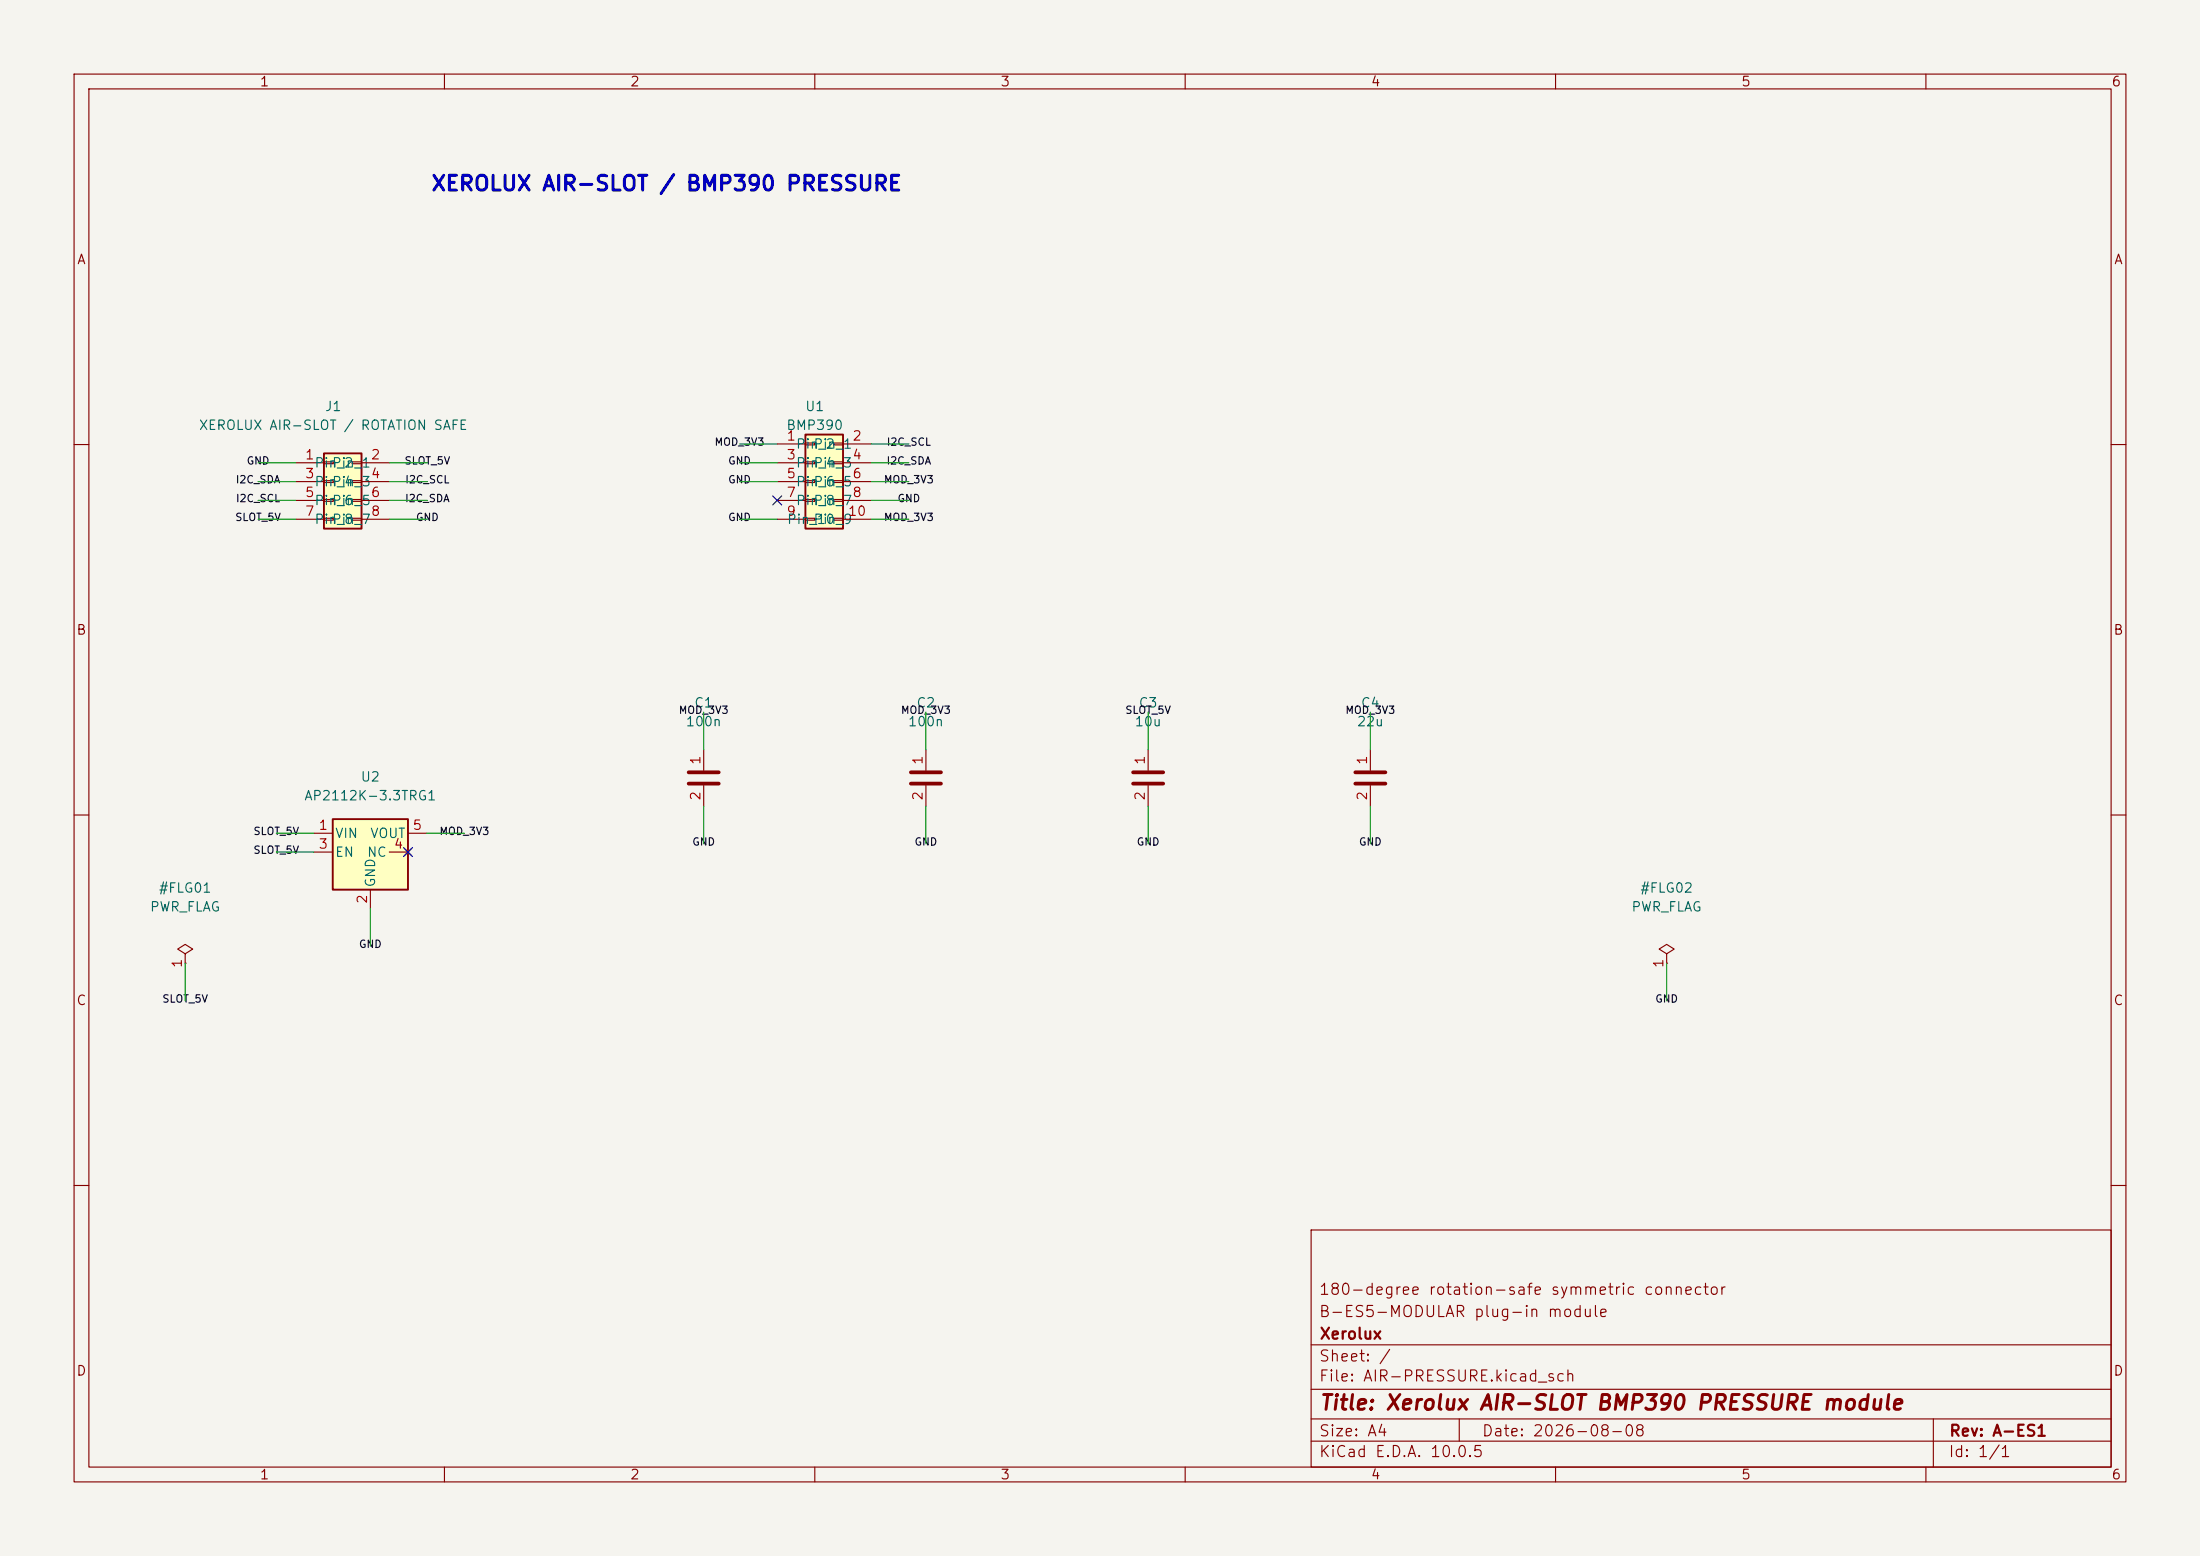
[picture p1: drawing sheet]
(kicad_sch (version 20231120) (generator eeschema)

 (paper "A4")

 (title_block
  (title "Xerolux AIR-SLOT BMP390 PRESSURE module")
  (date "2026-08-08")
  (rev "A-ES1")
  (company "Xerolux")
  (comment 1 "B-ES5-MODULAR plug-in module")
  (comment 2 "180-degree rotation-safe symmetric connector"))

 (lib_symbols
  (symbol "Connector_Generic:Conn_02x04_Odd_Even" (pin_names (offset 1.016)) (in_bom yes) (on_board yes)
   (property "Reference" "J" (at 1.27 5.08 0) (show_name) (effects (font (size 1.27 1.27))))
   (property "Value" "Conn_02x04_Odd_Even" (at 1.27 -7.62 0) (show_name) (effects (font (size 1.27 1.27))))
   (property "Footprint" "" (at 0 0 0) (show_name) (effects (font (size 1.27 1.27))))
   (property "Datasheet" "" (at 0 0 0) (show_name) (effects (font (size 1.27 1.27))))
   (property "Description" "Generic connector, double row, 02x04, odd/even pin numbering scheme (row 1 odd numbers, row 2 even numbers), script generated (kicad-library-utils/schlib/autogen/connector/)" (at 0 0 0) (show_name) (effects (font (size 1.27 1.27))))
   (symbol "Conn_02x04_Odd_Even_1_1"
    (rectangle (start -1.27 3.81) (end 3.81 -6.35) (stroke (width 0.254) (type default)) (fill (type background)))
    (rectangle (start -1.27 2.667) (end 0 2.413) (stroke (width 0.1524) (type default)) (fill (type none)))
    (rectangle (start -1.27 0.127) (end 0 -0.127) (stroke (width 0.1524) (type default)) (fill (type none)))
    (rectangle (start -1.27 -2.413) (end 0 -2.667) (stroke (width 0.1524) (type default)) (fill (type none)))
    (rectangle (start -1.27 -4.953) (end 0 -5.207) (stroke (width 0.1524) (type default)) (fill (type none)))
    (rectangle (start 3.81 2.667) (end 2.54 2.413) (stroke (width 0.1524) (type default)) (fill (type none)))
    (rectangle (start 3.81 0.127) (end 2.54 -0.127) (stroke (width 0.1524) (type default)) (fill (type none)))
    (rectangle (start 3.81 -2.413) (end 2.54 -2.667) (stroke (width 0.1524) (type default)) (fill (type none)))
    (rectangle (start 3.81 -4.953) (end 2.54 -5.207) (stroke (width 0.1524) (type default)) (fill (type none)))
    (pin passive line (at -5.08 2.54 0) (length 3.81) (name "Pin_1" (effects (font (size 1.27 1.27)))) (number "1" (effects (font (size 1.27 1.27)))))
    (pin passive line (at 7.62 2.54 180) (length 3.81) (name "Pin_2" (effects (font (size 1.27 1.27)))) (number "2" (effects (font (size 1.27 1.27)))))
    (pin passive line (at -5.08 0 0) (length 3.81) (name "Pin_3" (effects (font (size 1.27 1.27)))) (number "3" (effects (font (size 1.27 1.27)))))
    (pin passive line (at 7.62 0 180) (length 3.81) (name "Pin_4" (effects (font (size 1.27 1.27)))) (number "4" (effects (font (size 1.27 1.27)))))
    (pin passive line (at -5.08 -2.54 0) (length 3.81) (name "Pin_5" (effects (font (size 1.27 1.27)))) (number "5" (effects (font (size 1.27 1.27)))))
    (pin passive line (at 7.62 -2.54 180) (length 3.81) (name "Pin_6" (effects (font (size 1.27 1.27)))) (number "6" (effects (font (size 1.27 1.27)))))
    (pin passive line (at -5.08 -5.08 0) (length 3.81) (name "Pin_7" (effects (font (size 1.27 1.27)))) (number "7" (effects (font (size 1.27 1.27)))))
    (pin passive line (at 7.62 -5.08 180) (length 3.81) (name "Pin_8" (effects (font (size 1.27 1.27)))) (number "8" (effects (font (size 1.27 1.27)))))))

  (symbol "power:PWR_FLAG" (power) (pin_names (offset 0)) (in_bom yes) (on_board yes)
   (property "Reference" "#FLG" (at 0 1.905 0) (show_name) (effects (font (size 1.27 1.27))))
   (property "Value" "PWR_FLAG" (at 0 3.81 0) (show_name) (effects (font (size 1.27 1.27))))
   (property "Footprint" "" (at 0 0 0) (show_name) (effects (font (size 1.27 1.27))))
   (property "Datasheet" "" (at 0 0 0) (show_name) (effects (font (size 1.27 1.27))))
   (property "Description" "Special symbol for telling ERC where power comes from" (at 0 0 0) (show_name) (effects (font (size 1.27 1.27))))
   (symbol "PWR_FLAG_0_0"
    (pin power_out line (at 0 0 90) (length 0) (name "" (effects (font (size 1.27 1.27)))) (number "1" (effects (font (size 1.27 1.27))))))
   (symbol "PWR_FLAG_0_1"
    (polyline (pts (xy 0 0) (xy 0 1.27) (xy -1.016 1.905) (xy 0 2.54) (xy 1.016 1.905) (xy 0 1.27)) (stroke (width 0) (type default)) (fill (type none)))))

  (symbol "Connector_Generic:Conn_02x05_Odd_Even" (pin_names (offset 1.016)) (in_bom yes) (on_board yes)
   (property "Reference" "J" (at 1.27 7.62 0) (show_name) (effects (font (size 1.27 1.27))))
   (property "Value" "Conn_02x05_Odd_Even" (at 1.27 -7.62 0) (show_name) (effects (font (size 1.27 1.27))))
   (property "Footprint" "" (at 0 0 0) (show_name) (effects (font (size 1.27 1.27))))
   (property "Datasheet" "" (at 0 0 0) (show_name) (effects (font (size 1.27 1.27))))
   (property "Description" "Generic connector, double row, 02x05, odd/even pin numbering scheme (row 1 odd numbers, row 2 even numbers), script generated (kicad-library-utils/schlib/autogen/connector/)" (at 0 0 0) (show_name) (effects (font (size 1.27 1.27))))
   (symbol "Conn_02x05_Odd_Even_1_1"
    (rectangle (start -1.27 6.35) (end 3.81 -6.35) (stroke (width 0.254) (type default)) (fill (type background)))
    (rectangle (start -1.27 5.207) (end 0 4.953) (stroke (width 0.1524) (type default)) (fill (type none)))
    (rectangle (start -1.27 2.667) (end 0 2.413) (stroke (width 0.1524) (type default)) (fill (type none)))
    (rectangle (start -1.27 0.127) (end 0 -0.127) (stroke (width 0.1524) (type default)) (fill (type none)))
    (rectangle (start -1.27 -2.413) (end 0 -2.667) (stroke (width 0.1524) (type default)) (fill (type none)))
    (rectangle (start -1.27 -4.953) (end 0 -5.207) (stroke (width 0.1524) (type default)) (fill (type none)))
    (rectangle (start 3.81 5.207) (end 2.54 4.953) (stroke (width 0.1524) (type default)) (fill (type none)))
    (rectangle (start 3.81 2.667) (end 2.54 2.413) (stroke (width 0.1524) (type default)) (fill (type none)))
    (rectangle (start 3.81 0.127) (end 2.54 -0.127) (stroke (width 0.1524) (type default)) (fill (type none)))
    (rectangle (start 3.81 -2.413) (end 2.54 -2.667) (stroke (width 0.1524) (type default)) (fill (type none)))
    (rectangle (start 3.81 -4.953) (end 2.54 -5.207) (stroke (width 0.1524) (type default)) (fill (type none)))
    (pin passive line (at -5.08 5.08 0) (length 3.81) (name "Pin_1" (effects (font (size 1.27 1.27)))) (number "1" (effects (font (size 1.27 1.27)))))
    (pin passive line (at 7.62 5.08 180) (length 3.81) (name "Pin_2" (effects (font (size 1.27 1.27)))) (number "2" (effects (font (size 1.27 1.27)))))
    (pin passive line (at -5.08 2.54 0) (length 3.81) (name "Pin_3" (effects (font (size 1.27 1.27)))) (number "3" (effects (font (size 1.27 1.27)))))
    (pin passive line (at 7.62 2.54 180) (length 3.81) (name "Pin_4" (effects (font (size 1.27 1.27)))) (number "4" (effects (font (size 1.27 1.27)))))
    (pin passive line (at -5.08 0 0) (length 3.81) (name "Pin_5" (effects (font (size 1.27 1.27)))) (number "5" (effects (font (size 1.27 1.27)))))
    (pin passive line (at 7.62 0 180) (length 3.81) (name "Pin_6" (effects (font (size 1.27 1.27)))) (number "6" (effects (font (size 1.27 1.27)))))
    (pin passive line (at -5.08 -2.54 0) (length 3.81) (name "Pin_7" (effects (font (size 1.27 1.27)))) (number "7" (effects (font (size 1.27 1.27)))))
    (pin passive line (at 7.62 -2.54 180) (length 3.81) (name "Pin_8" (effects (font (size 1.27 1.27)))) (number "8" (effects (font (size 1.27 1.27)))))
    (pin passive line (at -5.08 -5.08 0) (length 3.81) (name "Pin_9" (effects (font (size 1.27 1.27)))) (number "9" (effects (font (size 1.27 1.27)))))
    (pin passive line (at 7.62 -5.08 180) (length 3.81) (name "Pin_10" (effects (font (size 1.27 1.27)))) (number "10" (effects (font (size 1.27 1.27)))))))

  (symbol "Regulator_Linear:AP2112K-3.3" (pin_names (offset 0.254)) (in_bom yes) (on_board yes)
   (property "Reference" "U" (at -5.08 5.715 0) (show_name) (effects (font (size 1.27 1.27)) (justify left)))
   (property "Value" "AP2112K-3.3" (at 0 5.715 0) (show_name) (effects (font (size 1.27 1.27)) (justify left)))
   (property "Footprint" "Package_TO_SOT_SMD:SOT-23-5" (at 0 8.255 0) (show_name) (effects (font (size 1.27 1.27))))
   (property "Datasheet" "https://www.diodes.com/assets/Datasheets/AP2112.pdf" (at 0 2.54 0) (show_name) (effects (font (size 1.27 1.27))))
   (property "Description" "600mA low dropout linear regulator, with enable pin, 3.8V-6V input voltage range, 3.3V fixed positive output, SOT-23-5" (at 0 0 0) (show_name) (effects (font (size 1.27 1.27))))
   (symbol "AP2112K-3.3_0_1"
    (rectangle (start -5.08 4.445) (end 5.08 -5.08) (stroke (width 0.254) (type default)) (fill (type background))))
   (symbol "AP2112K-3.3_1_1"
    (pin power_in line (at -7.62 2.54 0) (length 2.54) (name "VIN" (effects (font (size 1.27 1.27)))) (number "1" (effects (font (size 1.27 1.27)))))
    (pin power_in line (at 0 -7.62 90) (length 2.54) (name "GND" (effects (font (size 1.27 1.27)))) (number "2" (effects (font (size 1.27 1.27)))))
    (pin input line (at -7.62 0 0) (length 2.54) (name "EN" (effects (font (size 1.27 1.27)))) (number "3" (effects (font (size 1.27 1.27)))))
    (pin no_connect line (at 5.08 0 180) (length 2.54) (name "NC" (effects (font (size 1.27 1.27)))) (number "4" (effects (font (size 1.27 1.27)))))
    (pin power_out line (at 7.62 2.54 180) (length 2.54) (name "VOUT" (effects (font (size 1.27 1.27)))) (number "5" (effects (font (size 1.27 1.27)))))))

  (symbol "Device:C" (pin_names (offset 0.254)) (in_bom yes) (on_board yes)
   (property "Reference" "C" (at 0.635 2.54 0) (show_name) (effects (font (size 1.27 1.27)) (justify left)))
   (property "Value" "C" (at 0.635 -2.54 0) (show_name) (effects (font (size 1.27 1.27)) (justify left)))
   (property "Footprint" "" (at 0.9652 -3.81 0) (show_name) (effects (font (size 1.27 1.27))))
   (property "Datasheet" "" (at 0 0 0) (show_name) (effects (font (size 1.27 1.27))))
   (property "Description" "Unpolarized capacitor" (at 0 0 0) (show_name) (effects (font (size 1.27 1.27))))
   (symbol "C_0_1"
    (polyline (pts (xy -2.032 0.762) (xy 2.032 0.762)) (stroke (width 0.508) (type default)) (fill (type none)))
    (polyline (pts (xy -2.032 -0.762) (xy 2.032 -0.762)) (stroke (width 0.508) (type default)) (fill (type none))))
   (symbol "C_1_1"
    (pin passive line (at 0 3.81 270) (length 2.794) (name "" (effects (font (size 1.27 1.27)))) (number "1" (effects (font (size 1.27 1.27)))))
    (pin passive line (at 0 -3.81 90) (length 2.794) (name "" (effects (font (size 1.27 1.27)))) (number "2" (effects (font (size 1.27 1.27))))))))

 (no_connect (at 104.92 67.54))
 (no_connect (at 55.08 115))

 (wire (pts (xy 39.92 62.46) (xy 34.84 62.46)) (stroke (width 0.0)))
 (wire (pts (xy 52.62 62.46) (xy 57.7 62.46)) (stroke (width 0.0)))
 (wire (pts (xy 39.92 65) (xy 34.84 65.0)) (stroke (width 0.0)))
 (wire (pts (xy 52.62 65) (xy 57.7 65.0)) (stroke (width 0.0)))
 (wire (pts (xy 39.92 67.54) (xy 34.84 67.54)) (stroke (width 0.0)))
 (wire (pts (xy 52.62 67.54) (xy 57.7 67.54)) (stroke (width 0.0)))
 (wire (pts (xy 39.92 70.08) (xy 34.84 70.08)) (stroke (width 0.0)))
 (wire (pts (xy 52.62 70.08) (xy 57.7 70.08)) (stroke (width 0.0)))
 (wire (pts (xy 25 130) (xy 25.0 135.08)) (stroke (width 0.0)))
 (wire (pts (xy 225 130) (xy 225.0 135.08)) (stroke (width 0.0)))
 (wire (pts (xy 104.92 59.92) (xy 99.84 59.92)) (stroke (width 0.0)))
 (wire (pts (xy 117.62 59.92) (xy 122.7 59.92)) (stroke (width 0.0)))
 (wire (pts (xy 104.92 62.46) (xy 99.84 62.46)) (stroke (width 0.0)))
 (wire (pts (xy 117.62 62.46) (xy 122.7 62.46)) (stroke (width 0.0)))
 (wire (pts (xy 104.92 65) (xy 99.84 65.0)) (stroke (width 0.0)))
 (wire (pts (xy 117.62 65) (xy 122.7 65.0)) (stroke (width 0.0)))
 (wire (pts (xy 117.62 67.54) (xy 122.7 67.54)) (stroke (width 0.0)))
 (wire (pts (xy 104.92 70.08) (xy 99.84 70.08)) (stroke (width 0.0)))
 (wire (pts (xy 117.62 70.08) (xy 122.7 70.08)) (stroke (width 0.0)))
 (wire (pts (xy 42.38 112.46) (xy 37.3 112.46)) (stroke (width 0.0)))
 (wire (pts (xy 50 122.62) (xy 50.0 127.7)) (stroke (width 0.0)))
 (wire (pts (xy 42.38 115) (xy 37.3 115.0)) (stroke (width 0.0)))
 (wire (pts (xy 57.62 112.46) (xy 62.7 112.46)) (stroke (width 0.0)))
 (wire (pts (xy 95 101.19) (xy 95.0 96.11)) (stroke (width 0.0)))
 (wire (pts (xy 95 108.81) (xy 95.0 113.89)) (stroke (width 0.0)))
 (wire (pts (xy 125 101.19) (xy 125.0 96.11)) (stroke (width 0.0)))
 (wire (pts (xy 125 108.81) (xy 125.0 113.89)) (stroke (width 0.0)))
 (wire (pts (xy 155 101.19) (xy 155.0 96.11)) (stroke (width 0.0)))
 (wire (pts (xy 155 108.81) (xy 155.0 113.89)) (stroke (width 0.0)))
 (wire (pts (xy 185 101.19) (xy 185.0 96.11)) (stroke (width 0.0)))
 (wire (pts (xy 185 108.81) (xy 185.0 113.89)) (stroke (width 0.0)))

 (text "XEROLUX AIR-SLOT / BMP390 PRESSURE" (at 90 25 0) (effects (font (size 2.0 2.0) bold)))

 (label "GND" (at 34.84 62.46 180) (effects (font (size 1.0 1.0))))
 (label "SLOT_5V" (at 57.7 62.46 0) (effects (font (size 1.0 1.0))))
 (label "I2C_SDA" (at 34.84 65.0 180) (effects (font (size 1.0 1.0))))
 (label "I2C_SCL" (at 57.7 65.0 0) (effects (font (size 1.0 1.0))))
 (label "I2C_SCL" (at 34.84 67.54 180) (effects (font (size 1.0 1.0))))
 (label "I2C_SDA" (at 57.7 67.54 0) (effects (font (size 1.0 1.0))))
 (label "SLOT_5V" (at 34.84 70.08 180) (effects (font (size 1.0 1.0))))
 (label "GND" (at 57.7 70.08 0) (effects (font (size 1.0 1.0))))
 (label "SLOT_5V" (at 25.0 135.08 0) (effects (font (size 1.0 1.0))))
 (label "GND" (at 225.0 135.08 0) (effects (font (size 1.0 1.0))))
 (label "MOD_3V3" (at 99.84 59.92 180) (effects (font (size 1.0 1.0))))
 (label "I2C_SCL" (at 122.7 59.92 0) (effects (font (size 1.0 1.0))))
 (label "GND" (at 99.84 62.46 180) (effects (font (size 1.0 1.0))))
 (label "I2C_SDA" (at 122.7 62.46 0) (effects (font (size 1.0 1.0))))
 (label "GND" (at 99.84 65.0 180) (effects (font (size 1.0 1.0))))
 (label "MOD_3V3" (at 122.7 65.0 0) (effects (font (size 1.0 1.0))))
 (label "GND" (at 122.7 67.54 0) (effects (font (size 1.0 1.0))))
 (label "GND" (at 99.84 70.08 180) (effects (font (size 1.0 1.0))))
 (label "MOD_3V3" (at 122.7 70.08 0) (effects (font (size 1.0 1.0))))
 (label "SLOT_5V" (at 37.3 112.46 180) (effects (font (size 1.0 1.0))))
 (label "GND" (at 50.0 127.7 0) (effects (font (size 1.0 1.0))))
 (label "SLOT_5V" (at 37.3 115.0 180) (effects (font (size 1.0 1.0))))
 (label "MOD_3V3" (at 62.7 112.46 0) (effects (font (size 1.0 1.0))))
 (label "MOD_3V3" (at 95.0 96.11 0) (effects (font (size 1.0 1.0))))
 (label "GND" (at 95.0 113.89 0) (effects (font (size 1.0 1.0))))
 (label "MOD_3V3" (at 125.0 96.11 0) (effects (font (size 1.0 1.0))))
 (label "GND" (at 125.0 113.89 0) (effects (font (size 1.0 1.0))))
 (label "SLOT_5V" (at 155.0 96.11 0) (effects (font (size 1.0 1.0))))
 (label "GND" (at 155.0 113.89 0) (effects (font (size 1.0 1.0))))
 (label "MOD_3V3" (at 185.0 96.11 0) (effects (font (size 1.0 1.0))))
 (label "GND" (at 185.0 113.89 0) (effects (font (size 1.0 1.0))))

 (symbol (lib_name "Connector_Generic:Conn_02x04_Odd_Even") (lib_id "Connector_Generic:Conn_02x04_Odd_Even") (at 45 65 0) (unit 1) (in_bom yes) (on_board yes) (dnp no)
  (property "Reference" "J1" (at 45 54.84 0) (effects (font (size 1.27 1.27))))
  (property "Value" "XEROLUX AIR-SLOT / ROTATION SAFE" (at 45 57.38 0) (effects (font (size 1.27 1.27))))
  (property "Footprint" "Connector_PinSocket_2.54mm:PinSocket_2x04_P2.54mm_Vertical" (at 45 59.92 0) (effects (font (size 1.27 1.27)) hide))
  (property "Datasheet" "~" (at 45 59.92 0) (effects (font (size 1.27 1.27)) hide))
  (property "Description" "Generic connector, double row, 02x04, odd/even pin numbering scheme (row 1 odd numbers, row 2 even numbers), script generated (kicad-library-utils/schlib/autogen/connector/)" (at 45 59.92 0) (effects (font (size 1.27 1.27)) hide))
  (property "ki_fp_filters" "Connector*:*_2x??_*" (at 45 59.92 0) (effects (font (size 1.27 1.27)) hide)) (pin "1") (pin "2") (pin "3") (pin "4") (pin "5") (pin "6") (pin "7") (pin "8"))

 (symbol (lib_name "power:PWR_FLAG") (lib_id "power:PWR_FLAG") (at 25 130 0) (unit 1) (in_bom no) (on_board no) (dnp no)
  (property "Reference" "#FLG01" (at 25 119.84 0) (effects (font (size 1.27 1.27))))
  (property "Value" "PWR_FLAG" (at 25 122.38000000000001 0) (effects (font (size 1.27 1.27))))
  (property "Footprint" "" (at 25 124.92 0) (effects (font (size 1.27 1.27)) hide))
  (property "Datasheet" "~" (at 25 124.92 0) (effects (font (size 1.27 1.27)) hide))
  (property "Description" "Special symbol for telling ERC where power comes from" (at 25 124.92 0) (effects (font (size 1.27 1.27)) hide))
  (property "ki_keywords" "flag power" (at 25 124.92 0) (effects (font (size 1.27 1.27)) hide)) (pin "1"))

 (symbol (lib_name "power:PWR_FLAG") (lib_id "power:PWR_FLAG") (at 225 130 0) (unit 1) (in_bom no) (on_board no) (dnp no)
  (property "Reference" "#FLG02" (at 225 119.84 0) (effects (font (size 1.27 1.27))))
  (property "Value" "PWR_FLAG" (at 225 122.38000000000001 0) (effects (font (size 1.27 1.27))))
  (property "Footprint" "" (at 225 124.92 0) (effects (font (size 1.27 1.27)) hide))
  (property "Datasheet" "~" (at 225 124.92 0) (effects (font (size 1.27 1.27)) hide))
  (property "Description" "Special symbol for telling ERC where power comes from" (at 225 124.92 0) (effects (font (size 1.27 1.27)) hide))
  (property "ki_keywords" "flag power" (at 225 124.92 0) (effects (font (size 1.27 1.27)) hide)) (pin "1"))

 (symbol (lib_name "Connector_Generic:Conn_02x05_Odd_Even") (lib_id "Connector_Generic:Conn_02x05_Odd_Even") (at 110 65 0) (unit 1) (in_bom yes) (on_board yes) (dnp no)
  (property "Reference" "U1" (at 110 54.84 0) (effects (font (size 1.27 1.27))))
  (property "Value" "BMP390" (at 110 57.38 0) (effects (font (size 1.27 1.27))))
  (property "Footprint" "Xerolux-Air:LGA-10_L2.0-W2.0-P0.50-BL" (at 110 59.92 0) (effects (font (size 1.27 1.27)) hide))
  (property "Datasheet" "https://www.bosch-sensortec.com/products/environmental-sensors/pressure-sensors/bmp390/" (at 110 59.92 0) (effects (font (size 1.27 1.27)) hide))
  (property "Description" "Generic connector, double row, 02x05, odd/even pin numbering scheme (row 1 odd numbers, row 2 even numbers), script generated (kicad-library-utils/schlib/autogen/connector/)" (at 110 59.92 0) (effects (font (size 1.27 1.27)) hide))
  (property "ki_fp_filters" "Connector*:*_2x??_*" (at 110 59.92 0) (effects (font (size 1.27 1.27)) hide)) (pin "1") (pin "2") (pin "3") (pin "4") (pin "5") (pin "6") (pin "7") (pin "8") (pin "9") (pin "10"))

 (symbol (lib_name "Regulator_Linear:AP2112K-3.3") (lib_id "Regulator_Linear:AP2112K-3.3") (at 50 115 0) (unit 1) (in_bom yes) (on_board yes) (dnp no)
  (property "Reference" "U2" (at 50 104.84 0) (effects (font (size 1.27 1.27))))
  (property "Value" "AP2112K-3.3TRG1" (at 50 107.38000000000001 0) (effects (font (size 1.27 1.27))))
  (property "Footprint" "Package_TO_SOT_SMD:SOT-23-5" (at 50 109.92 0) (effects (font (size 1.27 1.27)) hide))
  (property "Datasheet" "https://www.diodes.com/assets/Datasheets/AP2112.pdf" (at 50 109.92 0) (effects (font (size 1.27 1.27)) hide))
  (property "Description" "600mA low dropout linear regulator, with enable pin, 3.8V-6V input voltage range, 3.3V fixed positive output, SOT-23-5" (at 50 109.92 0) (effects (font (size 1.27 1.27)) hide))
  (property "ki_fp_filters" "SOT?23?5*" (at 50 109.92 0) (effects (font (size 1.27 1.27)) hide)) (pin "1") (pin "2") (pin "3") (pin "4") (pin "5"))

 (symbol (lib_name "Device:C") (lib_id "Device:C") (at 95 105 0) (unit 1) (in_bom yes) (on_board yes) (dnp no)
  (property "Reference" "C1" (at 95 94.84 0) (effects (font (size 1.27 1.27))))
  (property "Value" "100n" (at 95 97.38000000000001 0) (effects (font (size 1.27 1.27))))
  (property "Footprint" "Capacitor_SMD:C_0603_1608Metric" (at 95 99.92 0) (effects (font (size 1.27 1.27)) hide))
  (property "Datasheet" "~" (at 95 99.92 0) (effects (font (size 1.27 1.27)) hide))
  (property "Description" "Unpolarized capacitor" (at 95 99.92 0) (effects (font (size 1.27 1.27)) hide))
  (property "ki_fp_filters" "C_*" (at 95 99.92 0) (effects (font (size 1.27 1.27)) hide)) (pin "1") (pin "2"))

 (symbol (lib_name "Device:C") (lib_id "Device:C") (at 125 105 0) (unit 1) (in_bom yes) (on_board yes) (dnp no)
  (property "Reference" "C2" (at 125 94.84 0) (effects (font (size 1.27 1.27))))
  (property "Value" "100n" (at 125 97.38000000000001 0) (effects (font (size 1.27 1.27))))
  (property "Footprint" "Capacitor_SMD:C_0603_1608Metric" (at 125 99.92 0) (effects (font (size 1.27 1.27)) hide))
  (property "Datasheet" "~" (at 125 99.92 0) (effects (font (size 1.27 1.27)) hide))
  (property "Description" "Unpolarized capacitor" (at 125 99.92 0) (effects (font (size 1.27 1.27)) hide))
  (property "ki_fp_filters" "C_*" (at 125 99.92 0) (effects (font (size 1.27 1.27)) hide)) (pin "1") (pin "2"))

 (symbol (lib_name "Device:C") (lib_id "Device:C") (at 155 105 0) (unit 1) (in_bom yes) (on_board yes) (dnp no)
  (property "Reference" "C3" (at 155 94.84 0) (effects (font (size 1.27 1.27))))
  (property "Value" "10u" (at 155 97.38000000000001 0) (effects (font (size 1.27 1.27))))
  (property "Footprint" "Capacitor_SMD:C_0805_2012Metric" (at 155 99.92 0) (effects (font (size 1.27 1.27)) hide))
  (property "Datasheet" "~" (at 155 99.92 0) (effects (font (size 1.27 1.27)) hide))
  (property "Description" "Unpolarized capacitor" (at 155 99.92 0) (effects (font (size 1.27 1.27)) hide))
  (property "ki_fp_filters" "C_*" (at 155 99.92 0) (effects (font (size 1.27 1.27)) hide)) (pin "1") (pin "2"))

 (symbol (lib_name "Device:C") (lib_id "Device:C") (at 185 105 0) (unit 1) (in_bom yes) (on_board yes) (dnp no)
  (property "Reference" "C4" (at 185 94.84 0) (effects (font (size 1.27 1.27))))
  (property "Value" "22u" (at 185 97.38000000000001 0) (effects (font (size 1.27 1.27))))
  (property "Footprint" "Capacitor_SMD:C_0805_2012Metric" (at 185 99.92 0) (effects (font (size 1.27 1.27)) hide))
  (property "Datasheet" "~" (at 185 99.92 0) (effects (font (size 1.27 1.27)) hide))
  (property "Description" "Unpolarized capacitor" (at 185 99.92 0) (effects (font (size 1.27 1.27)) hide))
  (property "ki_fp_filters" "C_*" (at 185 99.92 0) (effects (font (size 1.27 1.27)) hide)) (pin "1") (pin "2")))
